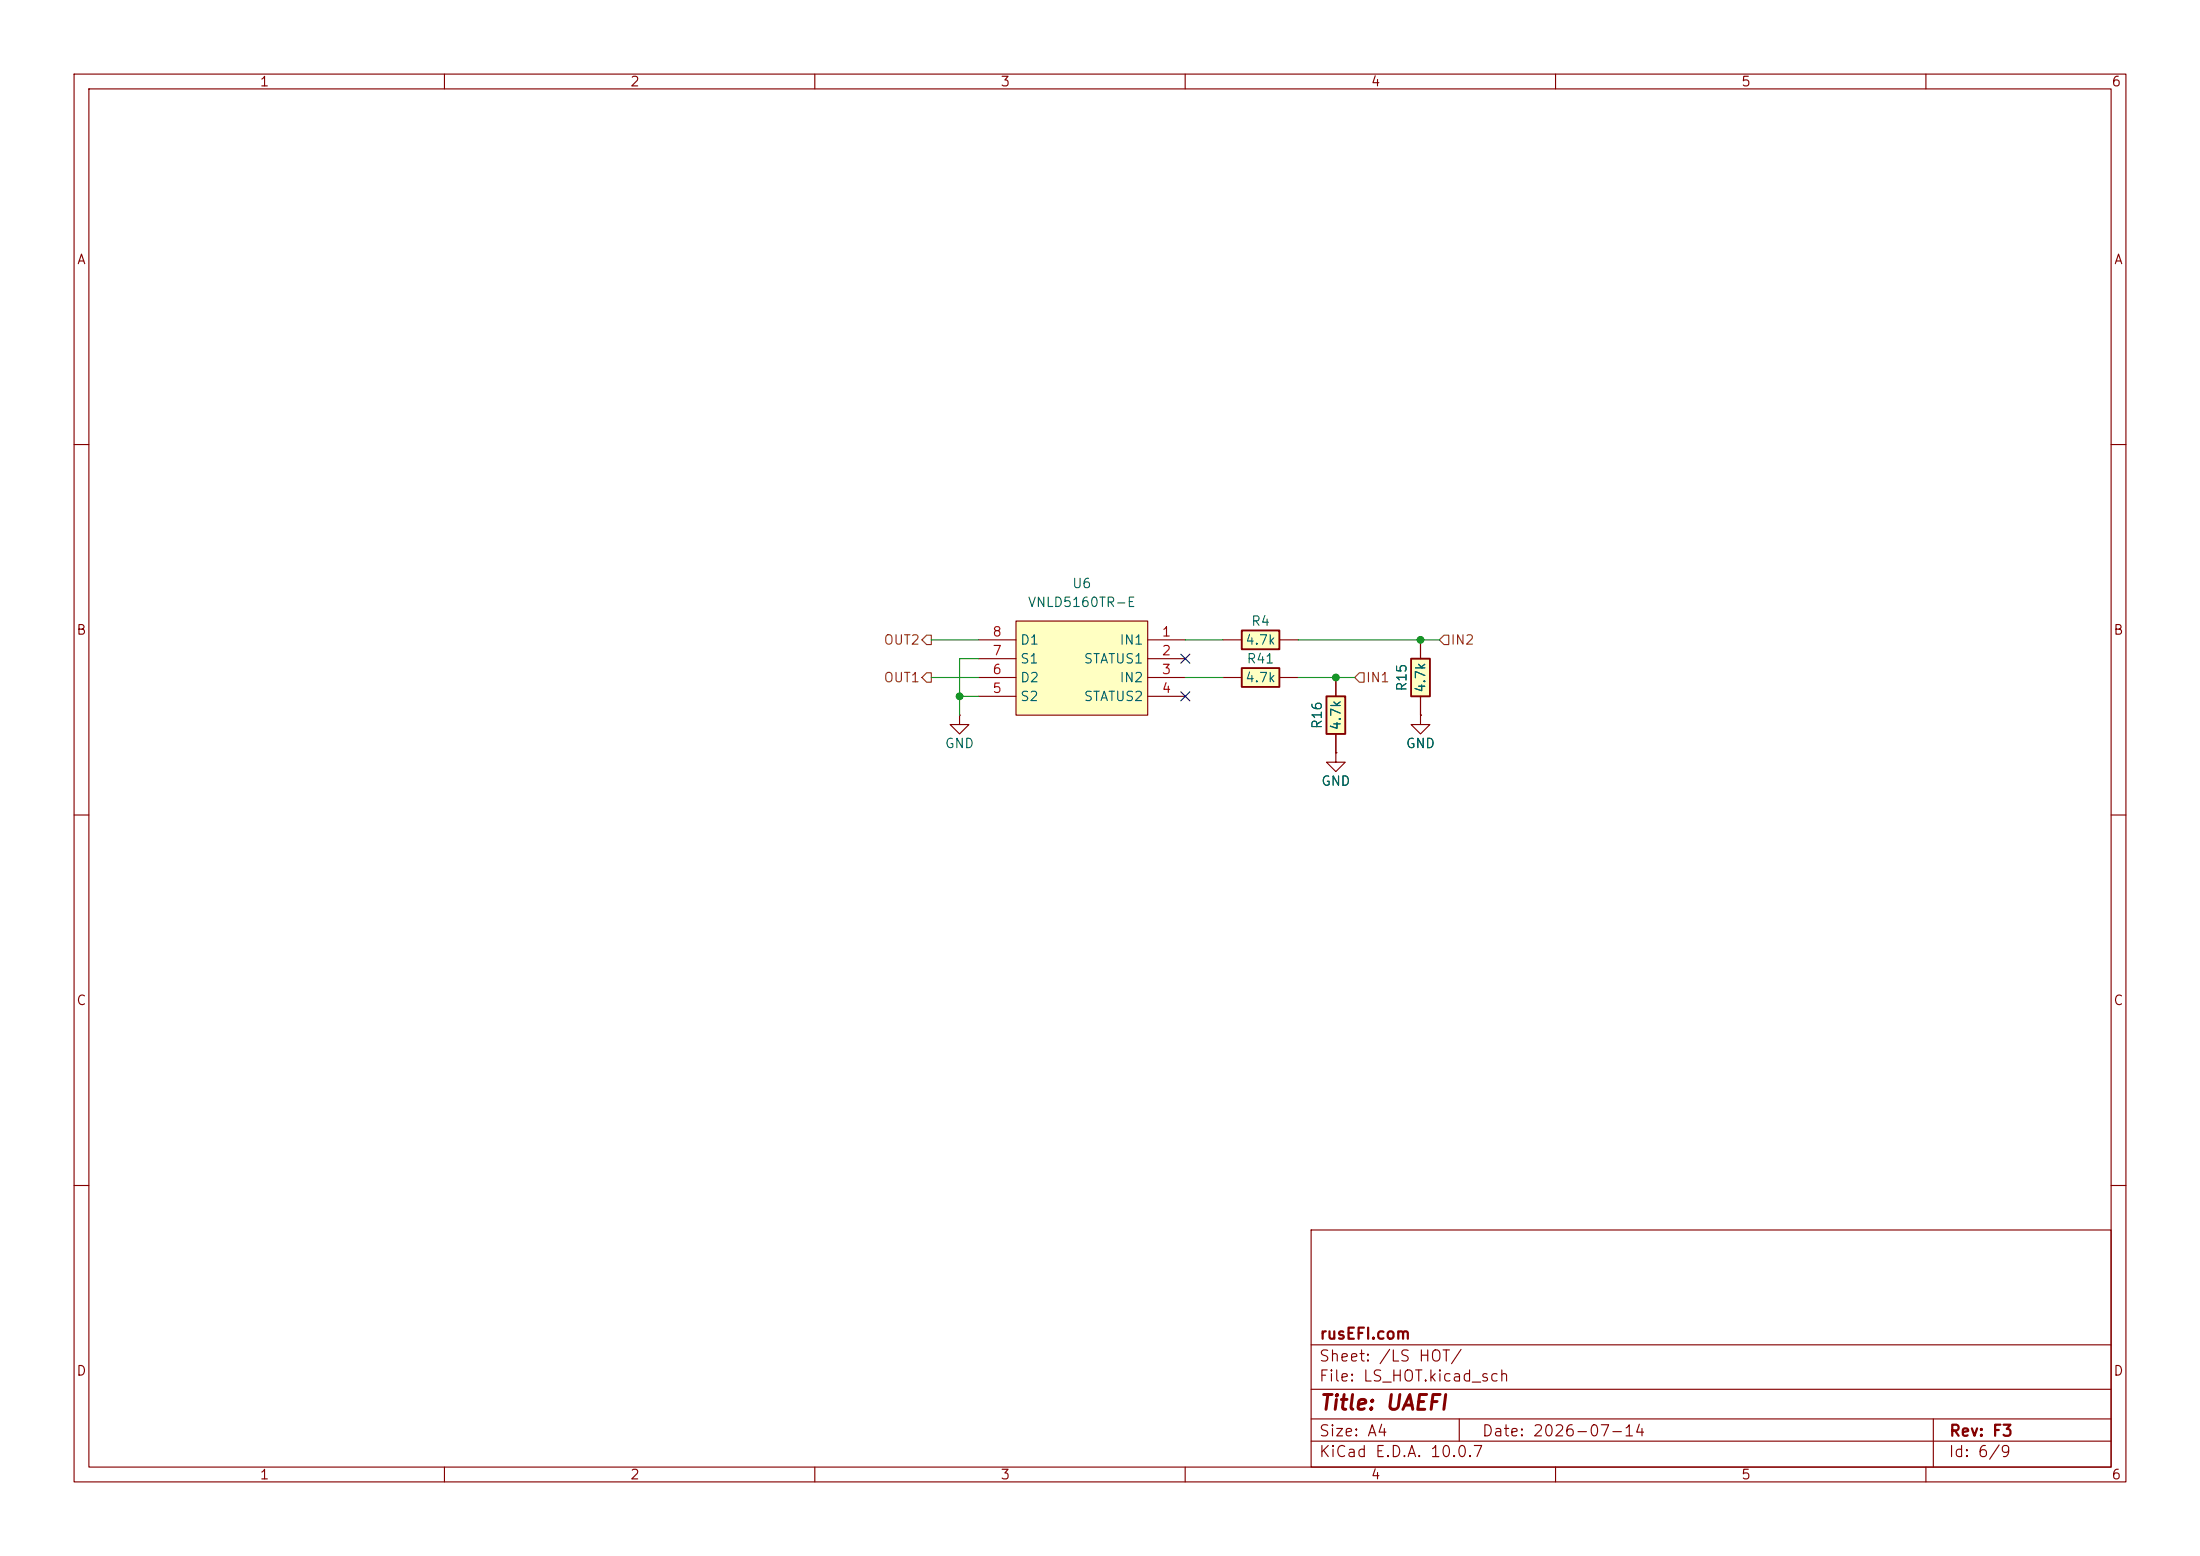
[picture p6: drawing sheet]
<svg xmlns="http://www.w3.org/2000/svg" width="297mm" height="210mm" viewBox="0 0 297 210" stroke-linecap="round" stroke-linejoin="round" font-family="sans-serif">
<g fill="none" stroke="#840000" stroke-width=".15">
<path d="M10 10h277v190h-277zM12 12h273v186h-273zM60 10v2M110 10v2M160 10v2M210 10v2M260 10v2M10 60h2M285 60h2M191.8 96.5v1.3h1.2l-1.2 1.3-1.3-1.3h1.3M191.8 96.5h.1M10 110h2"/>
<path d="M285 110h2M10 160h2M177 166h108v32h-108zM285 160h2M60 198v2M110 198v2M160 198v2M177 194.5h108M177 191.5h108M177 187.5h108M177 181.5h108M197 191.5v3"/>
<path d="M210 198v2M260 198v2M261 191.5v6.5"/>
</g>
<path d="M190.5 88.9h2.5v5.1h-2.5z" fill="#ffffc2"/>
<path d="M190.5 88.9h2.5v5.1h-2.5z" fill="none" stroke="#840000" stroke-width=".25"/>
<path d="M129.5 96.5v1.3h-1.2l1.2 1.3 1.3-1.3h-1.3M129.5 96.5h.1M191.8 86.4v2.5M191.8 94v2.5M180.3 101.6v1.3h1.3l-1.3 1.2-1.2-1.2h1.2M180.3 101.6h.1" fill="none" stroke="#840000" stroke-width=".15"/>
<path d="M179.1 94h2.5v5.1h-2.5z" fill="#ffffc2"/>
<path d="M179.1 94h2.5v5.1h-2.5z" fill="none" stroke="#840000" stroke-width=".25"/>
<path d="M180.3 91.4v2.6M180.3 99.1v2.5" fill="none" stroke="#840000" stroke-width=".15"/>
<path d="M137.2 83.8h17.7v12.7h-17.7z" fill="#ffffc2"/>
<path d="M132.1 86.4h5.1M132.1 88.9h5.1M132.1 91.4h5.1M132.1 94h5.1M137.2 83.8h17.7v12.7h-17.7zM154.9 86.4h5.1M154.9 88.9h5.1M154.9 91.4h5.1M154.9 94h5.1" fill="none" stroke="#840000" stroke-width=".15"/>
<path d="M167.6 85.1h5.1v2.5h-5.1z" fill="#ffffc2"/>
<path d="M167.6 85.1h5.1v2.5h-5.1z" fill="none" stroke="#840000" stroke-width=".25"/>
<path d="M165.1 86.4h2.5M172.7 86.4h2.6" fill="none" stroke="#840000" stroke-width=".15"/>
<path d="M167.6 90.2h5.1v2.5h-5.1z" fill="#ffffc2"/>
<path d="M167.6 90.2h5.1v2.5h-5.1z" fill="none" stroke="#840000" stroke-width=".25"/>
<path d="M165.1 91.4h2.5M172.7 91.4h2.6M180.3 91.4v2.6M180.3 99.1v2.5M191.8 96.5h.1M191.8 86.4v2.5M191.8 94v2.5M180.3 101.6h.1" fill="none" stroke="#840000" stroke-width=".15"/>
<path d="M125.1 90.8h.6v1.3h-.6l-.6-.7zM125.1 85.7h.6v1.3h-.6l-.6-.6zM183.5 90.8h.6v1.3h-.6l-.6-.7zM194.9 85.7h.7v1.3h-.7l-.6-.6z" fill="none" stroke="#725600" stroke-width=".15"/>
<path d="M125.7 91.4h6.4M125.7 86.4h6.4M129.5 94h2.6M132.1 88.9h-2.6v7.6M160 91.4h5.1M160 86.4h5.1M175.3 91.4h7.6M175.3 86.4h19" fill="none" stroke="#009600" stroke-width=".15"/>
<path d="M159.4 93.4l1.2 1.2M159.4 88.3l1.2 1.2M160.6 93.4l-1.2 1.2M160.6 88.3l-1.2 1.2" fill="none" stroke="#000084" stroke-width=".15"/>
<g fill="#009600" stroke="#009600" stroke-width=".14">
<circle cx="129.5" cy="94" r=".46"/>
<circle cx="180.3" cy="91.4" r=".46"/>
<circle cx="191.8" cy="86.4" r=".46"/>
</g>
<text font-size="2" fill="#840000" x="178" y="190.8">Title: UAEFI</text>
<g font-size="1.5" fill="#840000">
<text x="178" y="184.1">Sheet: /LS HOT/</text>
<text x="178" y="181.1">rusEFI.com</text>
<text x="178" y="186.8">File: LS_HOT.kicad_sch</text>
<text x="178" y="197">KiCad E.D.A. 10.0.7</text>
<text x="178" y="194.2">Size: A4</text>
<text x="200" y="194.2">Date: 2026-07-14</text>
<text x="263" y="197">Id: 6/9</text>
<text x="263" y="194.2">Rev: F3</text>
</g>
<g font-size="1.3" fill="#840000">
<text x="35" y="12">1</text>
<text x="85" y="12">2</text>
<text x="135" y="12">3</text>
<text x="185" y="12">4</text>
<text x="235" y="12">5</text>
<text x="285" y="12">6</text>
<text x="10.3" y="36">A</text>
<text x="285.3" y="36">A</text>
<text x="10.2" y="86">B</text>
<text x="285.2" y="86">B</text>
<text x="10.2" y="136">C</text>
<text x="285.2" y="136">C</text>
<text x="10.2" y="186">D</text>
<text x="285.2" y="186">D</text>
<text x="35" y="200">1</text>
<text x="85" y="200">2</text>
<text x="135" y="200">3</text>
<text x="185" y="200">4</text>
<text x="235" y="200">5</text>
<text x="285" y="200">6</text>
</g>
<g font-size="1.3" fill="#006464">
<text x="138.7" y="82.2">VNLD5160TR-E</text>
<text x="144.7" y="79.7">U6</text>
<text x="137.6" y="89.9">S1</text>
<text x="137.6" y="87.3">D1</text>
<text x="146.2" y="89.9">STATUS1</text>
<text x="151.1" y="87.3">IN1</text>
<text x="168" y="87.3">4.7k</text>
<text x="168.2" y="89.9">R41</text>
<text x="168.8" y="84.8">R4</text>
<text x="137.6" y="94.9">S2</text>
<text x="137.6" y="92.4">D2</text>
<text x="146.2" y="94.9">STATUS2</text>
<text x="151.1" y="92.4">IN2</text>
<text x="168" y="92.4">4.7k</text>
<text x="190.2" y="93.4" transform="rotate(-90 190.2 93.4)">R15</text>
<text x="192.7" y="93.6" transform="rotate(-90 192.7 93.6)">4.7k</text>
<text x="127.5" y="101.3">GND</text>
<text x="178.8" y="98.5" transform="rotate(-90 178.8 98.5)">R16</text>
<text x="181.3" y="98.7" transform="rotate(-90 181.3 98.7)">4.7k</text>
<text x="189.7" y="101.3">GND</text>
<text x="178.3" y="106.4">GND</text>
</g>
<g font-size="1.3" fill="#725600">
<text x="119.2" y="87.3">OUT2</text>
<text x="195.7" y="87.3">IN2</text>
<text x="119.2" y="92.4">OUT1</text>
<text x="184.3" y="92.4">IN1</text>
</g>
<g font-size="1.3" fill="#a90000">
<text x="133.9" y="88.8">7</text>
<text x="133.9" y="86.2">8</text>
<text x="156.7" y="86.2">1</text>
<text x="156.7" y="88.8">2</text>
<text x="133.9" y="93.8">5</text>
<text x="133.9" y="91.3">6</text>
<text x="156.7" y="91.3">3</text>
<text x="156.7" y="93.8">4</text>
</g>
</svg>
